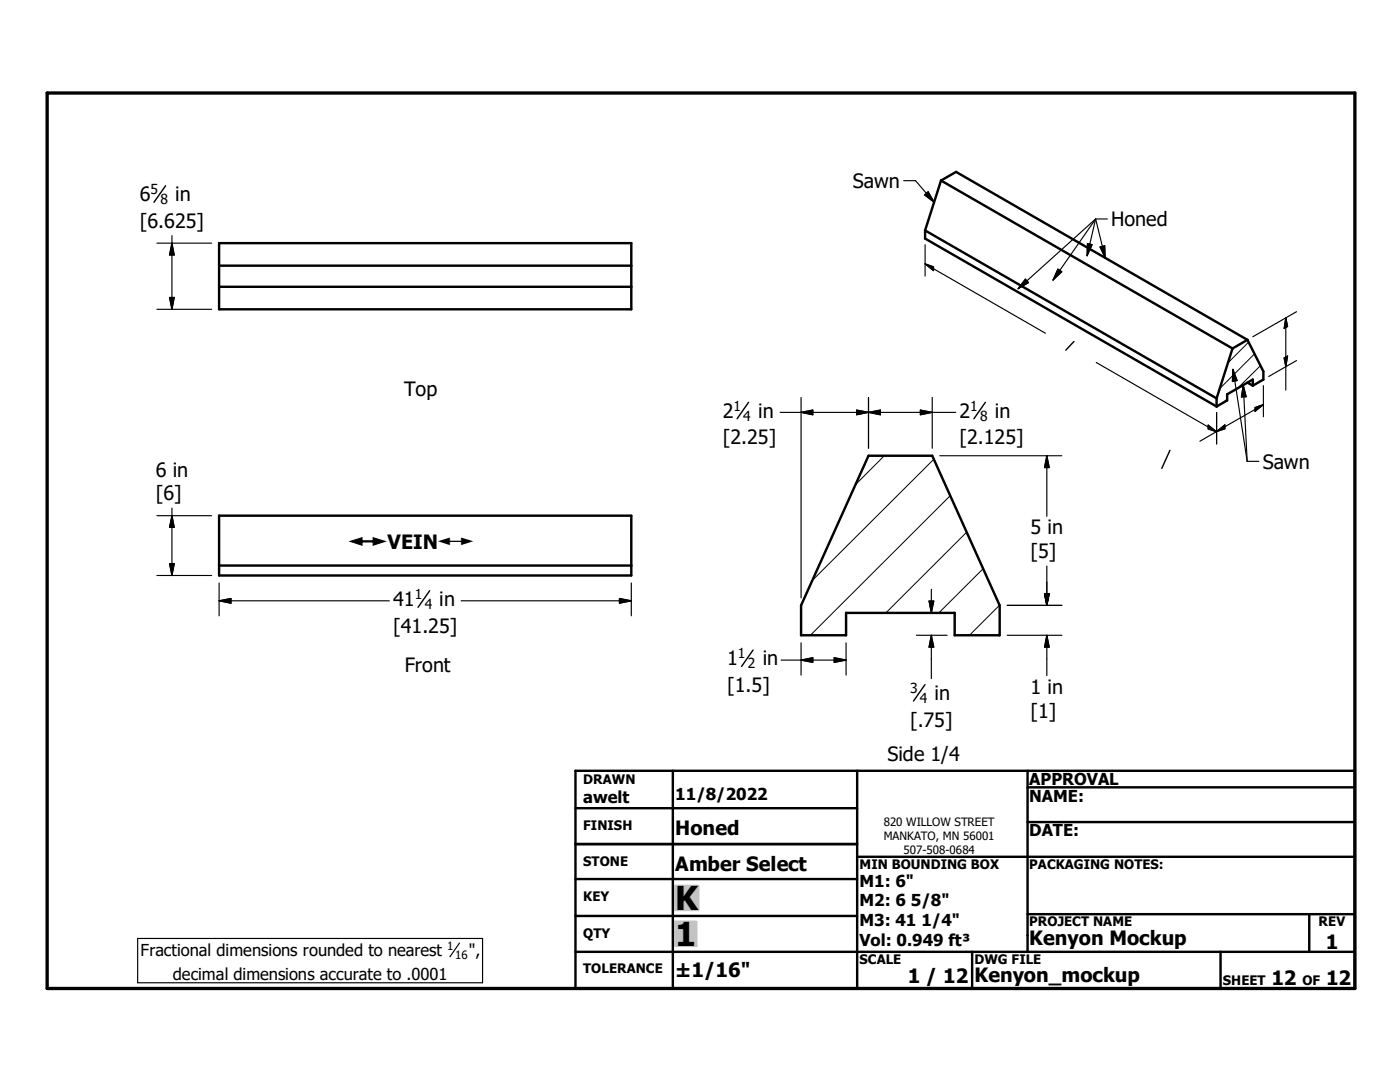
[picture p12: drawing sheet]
<svg xmlns="http://www.w3.org/2000/svg" width="279mm" height="216mm" viewBox="0 0 279 216" stroke-linecap="round" stroke-linejoin="round" font-family="sans-serif">
<g fill="none" stroke="#000" stroke-width=".48">
<path d="M187.8 36l-3.2 10M187.8 36l3-1.7 58.2 33.5M187.8 36l58.2 33.5M43.7 48.5h82.3v13.2h-82.3zM43.7 57.2h82.3M43.7 53h82.3M184.6 46v1.6l58.2 33.5M184.6 46l58.2 33.5M242.8 79.5v1.6M246 69.5l-3.2 10M249 76.3l1 .7M249 67.8l3.1 6.3v1.6l-2.1 1.3"/>
<path d="M249 67.8l-3 1.7M250 77v-1.3l-5.1 3v1.2l-2.1 1.2M173.3 90.9h12.7l13.5 29.9v6h-9v-4.5h-21.6v4.5h-9v-6zM43.7 102.9h82.3v11.9h-82.3zM43.7 112.9h82.3M114.8 153.8h155.6v43.4h-155.6zM134.3 153.8v43.4M171.1 153.8v43.4M205.1 157.1h65.3M205.1 153.8v36.1M114.8 175.4h56.3M114.8 161.3h56.3"/>
<path d="M114.8 168.4h56.3M171.1 171h99.3M205.1 164h65.3M114.8 182.8h56.3M114.8 189.9h155.6M194 189.9v7.3M205.1 182.4h65.3M243.6 189.9v7.3M261.3 182.4v7.5"/>
</g>
<path d="M244.9 79.6l-.8 .8M249.2 68.3l-4.1 4.1M250.4 70.6l-7 7M251.5 73l-4.5 4.5M176.5 90.9l-5.7 5.8M186.4 91.7l-24.3 24.1M189.6 98.9l-27.9 27.9M192.9 106.2l-16.1 16.1M196.2 113.5l-8.8 8.8M199.5 120.8l-6 6" fill="none" stroke="#000" stroke-width=".2"/>
<path d="M9.4 18.6h261v178.6h-261z" fill="none" stroke="#000" stroke-width=".66"/>
<g fill="#c0c0c0" stroke="#c0c0c0" stroke-width=".48">
<path d="M134.8 183.9h4.2v4.8z"/>
<path d="M134.8 183.9l4.2 4.8h-4.2z"/>
<path d="M134.8 176.8h4.5v4.8z"/>
<path d="M134.8 176.8l4.5 4.8h-4.5z"/>
</g>
<g fill="none" stroke="#000" stroke-width=".23">
<path d="M180.3 36.1h2.4l3.7 4.3M184.5 38.9l.7-.6 1.2 2.1zM31.3 48.5h10.9M33.8 59.4h1l-.5 2.3zM34.3 47v14.7M34.3 48.5l.5 2.4h-1zM184.6 52.7l24 13.8M184.6 52.7l1.7 .5v.8zM184.6 48.8v6.3M204.6 55.7l.7 .7-2.1 1.2zM211.1 53.7l.8 .5-1.7 1.7zM217 48.6l.9 .2-.9 2.2z"/>
<path d="M218.7 43.7l-15.5 13.9M218.7 43.7l-8.5 12.2M218.7 43.7l-1.7 7.3M218.7 43.7l1.9 7.8M218.7 43.7h2.3M219.5 49.3l1-.2 .1 2.4zM31.3 61.7h10.9M159.9 79.3v40M173.3 79.3v10.1M186 79.3v10.1M218.8 72.3l24 13.9M246.1 73.7l2.8 18.4"/>
<path d="M246.1 73.7l.8 2.2-.9 .2zM248.1 76.9l.8 15.2M248.1 76.9l.6 2.3h-.9zM252.1 77v6.2M256.3 71.4l.7-.4-.4 2.2zM256.6 63.4v14.4M256.6 63.4l.4 1.7-.7 .4zM258.7 72l-5.5 3.1M258.7 62.2l-8.7 5M155.7 82.3h35.1M159.9 82.3l2.3-.5v1zM171 81.8l2.3 .5-2.3 .5z"/>
<path d="M173.3 82.3l2.4-.5v1zM183.7 81.8l2.3 .5-2.3 .5zM187.5 90.9h24.4M208.9 90.9v12.1M208.9 90.9l.5 2.4h-.9zM241.1 84.8l1.7 1.4-1.7-.6zM242.8 82.3v6.3M242.8 86.1l1.6-1.3v.8zM242.8 86.1l-3.3 1.9M248.9 92.1h2.3M250.5 81.3l1.6-.6-1.6 1.4zM252.1 80.7l-9.3 5.4"/>
<path d="M31.3 114.8h10.9M31.3 102.9h10.9M33.8 112.5h1l-.5 2.3zM34.3 101.4v13.4M34.3 102.9l.5 2.3h-1zM43.7 119.9h34M43.7 119.9l2.4-.5v1zM43.7 116.3v6.6M92 119.9h34M123.6 119.4l2.4 .5-2.4 .5zM126 116.3v6.6M185.4 119.9h1l-.5 2.4z"/>
<path d="M185.9 117.6v4.7M208.5 118.5h.9l-.5 2.3zM208.9 113v7.8M155.9 131.7h13M159.9 131.7l2.3-.5v1zM159.9 128.3v6.4M166.5 131.2l2.4 .5-2.4 .5zM168.9 128.3v6.4M182.9 126.8h6.1M185.9 126.8l.5 2.3h-1zM185.9 126.8v8.6M201 120.8h10.9"/>
<path d="M201 126.8h10.9M208.9 126.8v8M208.9 126.8l.5 2.3h-.9zM27.5 187.3h68.8v8.8h-68.8zM91.7 188.2l-1.9 2.7"/>
</g>
<path d="M33 37.1l-2.3 3.3M214.3 68.1l-1.6 1.8M149.4 80.3l-2.3 3.3M196.7 80.3l-2.3 3.3M233.5 89.8l-1.6 3.7M85.7 117.9l-2.3 3.3M150.3 129.7l-2.3 3.3M184.6 136.6l-2.3 3.3" fill="none" stroke="#000" stroke-width=".28"/>
<g fill="#000" stroke="#000" stroke-width=".23">
<path d="M184.5 38.9l.7-.6 1.2 2.1zM33.8 59.4h1l-.5 2.3zM34.3 48.5l.5 2.4h-1zM184.6 52.7l1.7 .5v.8zM204.6 55.7l.7 .7-2.1 1.2zM211.1 53.7l.8 .5-1.7 1.7zM217 48.6l.9 .2-.9 2.2zM219.5 49.3l1-.2 .1 2.4zM246.1 73.7l.8 2.2-.9 .2zM248.1 76.9l.6 2.3h-.9zM256.3 71.4l.7-.4-.4 2.2zM256.6 63.4l.4 1.7-.7 .4z"/>
<path d="M159.9 82.3l2.3-.5v1zM171 81.8l2.3 .5-2.3 .5zM173.3 82.3l2.4-.5v1zM183.7 81.8l2.3 .5-2.3 .5zM208.9 90.9l.5 2.4h-.9zM241.1 84.8l1.7 1.4-1.7-.6zM242.8 86.1l1.6-1.3v.8zM250.5 81.3l1.6-.6-1.6 1.4zM33.8 112.5h1l-.5 2.3zM34.3 102.9l.5 2.3h-1zM43.7 119.9l2.4-.5v1zM185.4 119.9h1l-.5 2.4z"/>
<path d="M208.5 118.5h.9l-.5 2.3zM123.6 119.4l2.4 .5-2.4 .5zM159.9 131.7l2.3-.5v1zM166.5 131.2l2.4 .5-2.4 .5zM185.9 126.8l.5 2.3h-1zM208.9 126.8l.5 2.3h-.9z"/>
</g>
<g fill="#fff" stroke="#fff" stroke-width=".23">
<path d="M69.8 106.7h25.1v2.9z"/>
<path d="M69.8 106.7l25.1 2.9h-25.1z"/>
</g>
<g font-size="6.6">
<text x="134.7" y="181.6">K</text>
<text x="134.7" y="188.7">1</text>
</g>
<g font-size="3.9">
<text x="27.9" y="40.2">6</text>
<text x="35" y="40.2">in</text>
<text x="170.2" y="37.5">Sawn</text>
<text x="27.9" y="45.5">[6.625]</text>
<text x="221.7" y="45.2">Honed</text>
<text x="80.6" y="79">Top</text>
<text x="144.2" y="83.4">2</text>
<text x="151.3" y="83.4">in</text>
<text x="191.5" y="83.4">2</text>
<text x="198.5" y="83.4">in</text>
<text x="144.2" y="88.7">[2.25]</text>
<text x="191.5" y="88.7">[2.125]</text>
<text x="31.1" y="95.1">6 in</text>
<text x="252" y="93.5">Sawn</text>
<text x="31.1" y="99.9">[6]</text>
<text x="205.7" y="106.6">5 in</text>
<text x="77.3" y="109.6">VEIN</text>
<text x="205.7" y="111.4">[5]</text>
<text x="78.4" y="120.9">41</text>
<text x="87.7" y="120.9">in</text>
<text x="78.4" y="126.2">[41.25]</text>
<text x="80.8" y="134.1">Front</text>
<text x="145.1" y="132.8">1</text>
<text x="152.2" y="132.8">in</text>
<text x="145.1" y="138.1">[1.5]</text>
<text x="186.5" y="139.7">in</text>
<text x="205.7" y="138.4">1 in</text>
<text x="205.7" y="143.2">[1]</text>
<text x="181.6" y="145">[.75]</text>
<text x="177.1" y="151.8">Side 1/4</text>
<text x="134.7" y="166.6">Honed</text>
<text x="134.7" y="173.8">Amber Select</text>
<text x="205.4" y="188.6">Kenyon Mockup</text>
<text x="264.6" y="189.3">1</text>
<text x="134.7" y="194.9">±1/16&quot;</text>
<text x="181.1" y="196.1">1 / 12</text>
<text x="194.5" y="196">Kenyon_mockup</text>
<text x="253.8" y="196.6">12</text>
<text x="264.7" y="196.6">12</text>
</g>
<g font-size="3.3">
<text x="116.4" y="160.2">awelt</text>
<text x="134.7" y="159.7">11/8/2022</text>
<text x="205.4" y="156.7">APPROVAL</text>
<text x="205.4" y="159.9">NAME:</text>
<text x="205.4" y="166.9">DATE:</text>
<text x="171.5" y="176.9">M1: 6&quot;</text>
<text x="171.5" y="180.8">M2: 6 5/8&quot;</text>
<text x="171.5" y="184.8">M3: 41 1/4&quot;</text>
<text x="28.1" y="190.8">Fractional dimensions rounded to nearest</text>
<text x="93.6" y="190.8">&quot;,</text>
<text x="171.5" y="188.7">Vol: 0.949 ft³</text>
<text x="34.5" y="195.5">decimal dimensions accurate to .0001</text>
</g>
<g font-size="3.1">
<text x="69.9" y="109.6">#</text>
<text x="87.4" y="109.6">#</text>
</g>
<g font-size="2.8">
<text x="30.1" y="38.7">5</text>
<text x="32" y="40.8">8</text>
<text x="146.4" y="81.9">1</text>
<text x="148.3" y="83.9">4</text>
<text x="193.6" y="81.9">1</text>
<text x="195.6" y="84">8</text>
<text x="82.8" y="119.5">1</text>
<text x="84.8" y="121.5">4</text>
<text x="147.3" y="131.3">1</text>
<text x="149.3" y="133.3">2</text>
<text x="181.6" y="138.2">3</text>
<text x="183.6" y="140.2">4</text>
</g>
<g font-size="2.6">
<text x="116.4" y="156.4">DRAWN</text>
<text x="116.4" y="165.6">FINISH</text>
<text x="116.4" y="172.8">STONE</text>
<text x="171.5" y="173.4">MIN BOUNDING BOX</text>
<text x="205.4" y="173.4">PACKAGING NOTES:</text>
<text x="116.4" y="179.9">KEY</text>
<text x="205.4" y="184.8">PROJECT NAME</text>
<text x="263.1" y="184.8">REV</text>
<text x="116.4" y="187.1">QTY</text>
<text x="116.4" y="194.2">TOLERANCE</text>
<text x="171.5" y="192.4">SCALE</text>
<text x="194.5" y="192.4">DWG FILE</text>
<text x="244.1" y="196.6">SHEET</text>
<text x="259.9" y="196.6">OF</text>
</g>
<g font-size="2.3">
<text x="176.4" y="164.8">820 WILLOW STREET</text>
<text x="176.4" y="167.6">MANKATO, MN 56001</text>
<text x="180.3" y="170.3">507-508-0684</text>
<text x="89.2" y="189.6">1</text>
<text x="90.8" y="191.3">16</text>
</g>
</svg>
